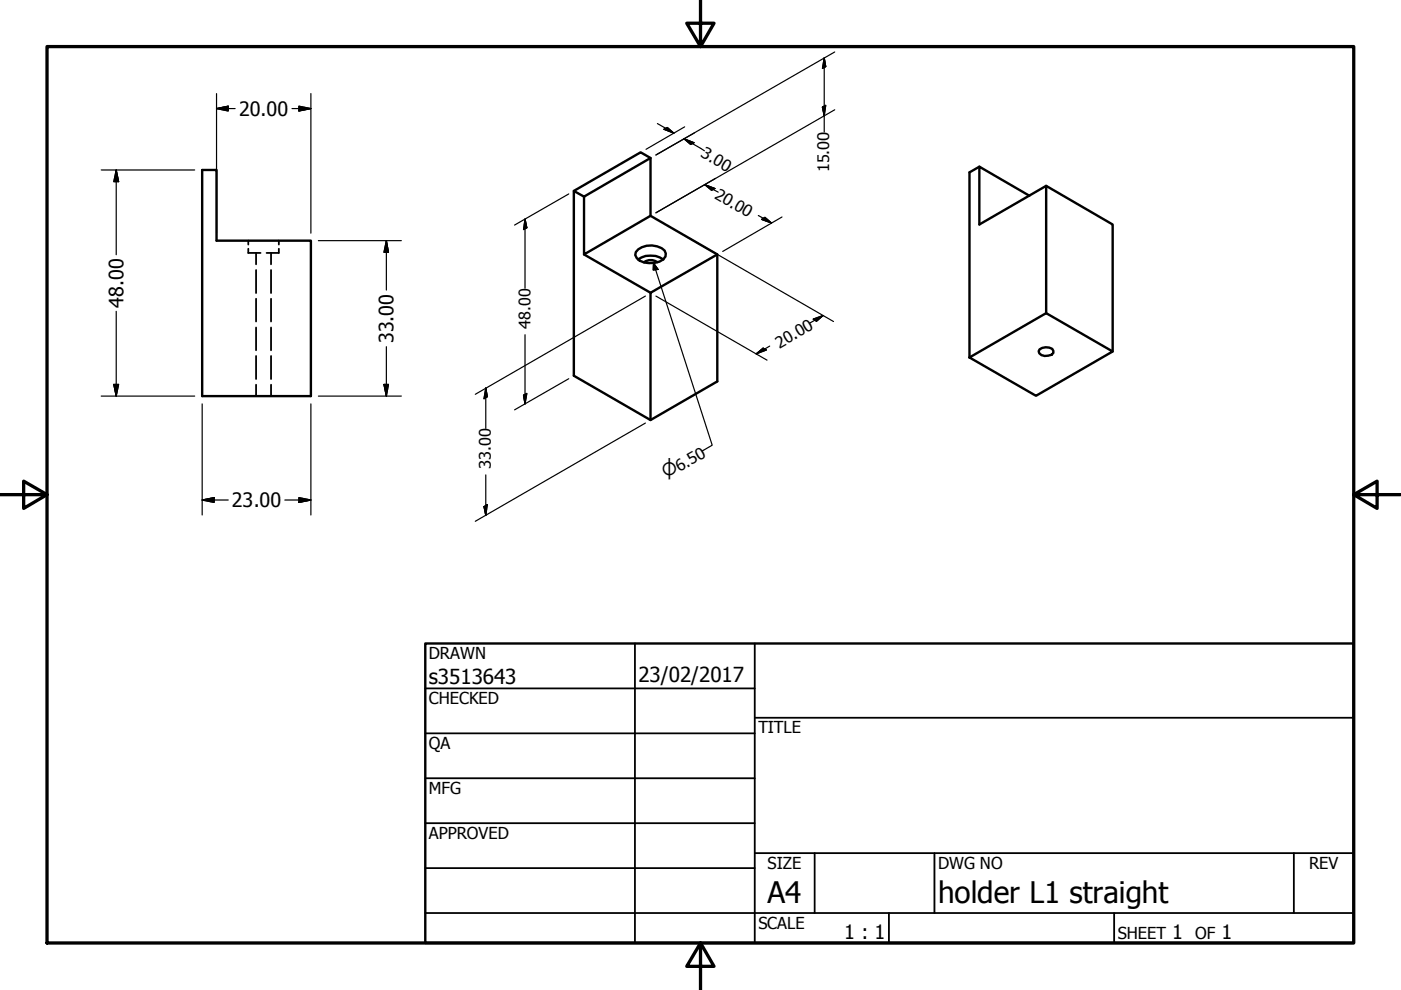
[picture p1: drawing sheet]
<svg xmlns="http://www.w3.org/2000/svg" width="297mm" height="210mm" viewBox="0 0 297 210" stroke-linecap="round" stroke-linejoin="round" font-family="sans-serif">
<!-- layer: Hidden (ANSI) -->
<g fill="none" stroke="#000" stroke-width=".38">
<path d="M52.6 52.7v.9h2.6M52.6 51v.9M54.3 53.6v2.4M54.3 57.2v4.9M57.5 53.6v2.4M57.5 57.2v4.9M59.1 52.7v.9h-2.6M59.1 51v.9M54.3 63.3v4.9M54.3 69.4v4.9M54.3 75.5v4.9M57.5 63.3v4.9"/>
<path d="M57.5 69.4v4.9M57.5 75.5v4.9M54.3 81.6v2.4M57.5 81.6v2.4"/>
</g>
<!-- layer: Visible (ANSI) -->
<g fill="none" stroke="#000" stroke-width=".51">
<path d="M42.9 36h3v15h20v33h-23zM137.9 33.5l-2.1-1.2-14.1 8.2 2.1 1.2M207.6 35.3l-2.1 1.2v39.3M221.8 39.4l-14.2 8.2v-12.3l10.6 6.2M121.7 40.5v39.2l16.2 9.4 14.2-8.2v-27l-14.2-8.1M123.8 41.7l14.1-8.2v12.3l-14.1 8.1zM123.8 53.9l14.1 8.2M135.3 55a4.8 4.8 0 0 1 5.4 0M135.3 52.9a4.6 4.6 0 0 1 5.6 .2l.3 .7a2.19 2.19 0 0 1-2.4 1.9 4 4 0 0 1-3.8-1l-.3-.6 .1-.7zM136.5 55.6a2.41 2.41 0 0 1 2.9 0M152.1 53.9l-14.2 8.2v27M205.5 75.8l16.3-9.4 14.1 8.1-16.3 9.4z"/>
<path d="M220.4 74.1a2.51 2.51 0 0 1 2.7-.2l.2 .5v.4a2.2 2.2 0 0 1-3 .1l-.1-.4zM221.8 66.4v-27l14.1 8.2v26.9"/>
</g>
<!-- layer: Border (ANSI) -->
<path d="M148.5 -.1v10l-2.9-5h5.8l-2.9 5M10 9.9h277v190h-277zM0 104.9h10l-5-2.9v5.8l5-2.9M287 104.9l5 2.9v-5.8l-5 2.9h10M148.5 199.9l2.9 5h-5.8l2.9-5v10" fill="none" stroke="#000" stroke-width=".7"/>
<!-- layer: Title (ANSI) -->
<g fill="none" stroke="#000" stroke-width=".38">
<path d="M134.6 136.4v63.5M160 136.4v63.5M90.2 146h69.8M90.2 155.5h69.8M160 152.2h127M90.2 165h69.8M90.2 174.5h69.8M90.2 193.6h196.8M90.2 184.1h69.8M160 180.9h127M172.7 180.9v12.7M188.5 193.6v6.3"/>
<path d="M198.1 180.9v12.7M236.2 193.6v6.3M274.3 180.9v12.7"/>
</g>
<path d="M90.2 136.4h196.8v63.5h-196.8z" fill="none" stroke="#000" stroke-width=".51"/>
<!-- layer: Dimension (ANSI) -->
<g fill="none" stroke="#000" stroke-width=".25">
<path d="M45.9 19.8v29.6M65.9 19.8v29.6M174.8 12.3l.3 1.8-.7 .4zM174.8 12.3v15.7M177 11l-37.9 21.9 8.2-4.7M21.5 36h19.8M24.6 36l.5 2.5h-1zM24.6 36v18M45.9 23l2.5-.5v1zM45.9 23h3.9M61.9 23h4M63.4 22.5l2.5 .5-2.5 .5z"/>
<path d="M139.4 26.2l3.5 2M140.8 27.4l.7-.4 1.4 1.2zM145 29.4l2.1 .9-.7 .3zM145 29.4l4.4 2.6M145.2 26.9l-8.2 4.8M149.4 39.2l2.2 .8-.7 .4zM149.4 39.2l2.9 1.5M174.4 22.7l.7-.4-.3 2.2zM177 23.3l-37.9 21.8 12.6-7.3M67.5 51h17.6M81.9 51l.5 2.5h-1zM81.9 51v10.5"/>
<path d="M111.3 46.5l.4 1.8-.7 .4zM111.3 46.5v14.6M120.6 41.1l-11.5 6.6M138.6 55.8l.9 1.3-1 .1zM138.6 55.8l12.4 38.6-2.1 1.2M146.2 50.5l30.5 17.7M160.8 45.7l2.8 1.6M161.5 46.5l.7-.4 1.4 1.2zM165.8 46l-12.6 7.3M24.6 66v18M81.9 73.5v10.5M111.3 71v14.6"/>
<path d="M136.8 62.8l-36 20.8M139.1 62.8l23.5 13.6M160.3 75l1.5-1.2 .7 .4zM163.2 73.4l-2.9 1.6M172.4 67.7l2.1-.8-1.4 1.2zM174.5 66.9l-2.8 1.6M21.5 84h19.8M24.1 81.5h1l-.5 2.5zM42.9 85.6v23.6M65.9 85.6v23.6M67.5 84h17.6M81.4 81.5h1l-.5 2.5z"/>
<path d="M103 82.3l.3 1.8-.7 .5zM103 82.3v8.5M111 83.8l.7-.4-.4 2.2zM120.6 80.3l-11.5 6.6M136.8 89.7l-36 20.8M42.9 106l2.5-.5v1zM42.9 106h5.5M60.4 106h5.5M63.4 105.5l2.5 .5-2.5 .5zM102.6 107.4l.7-.4-.3 2.3zM103 100.7v8.6"/>
</g>
<g fill="#000" stroke="#000" stroke-width=".25">
<path d="M174.8 12.3l.3 1.8zM174.8 12.3l.3 1.8-.7 .4zM24.6 36l.5 2.5zM24.6 36l.5 2.5h-1zM45.9 23l2.5-.5zM45.9 23l2.5-.5v1zM63.4 23.5l2.5-.5zM63.4 22.5l2.5 .5-2.5 .5zM140.8 27.4l2.1 .8zM140.8 27.4l.7-.4 1.4 1.2zM145 29.4l2.1 .9zM145 29.4l2.1 .9-.7 .3z"/>
<path d="M149.4 39.2l2.2 .8zM149.4 39.2l2.2 .8-.7 .4zM174.4 22.7l.4 1.8zM174.4 22.7l.7-.4-.3 2.2zM81.9 51l.5 2.5zM81.9 51l.5 2.5h-1zM111.3 46.5l.4 1.8zM111.3 46.5l.4 1.8-.7 .4zM138.6 55.8l.9 1.3zM138.6 55.8l.9 1.3-1 .1zM161.5 46.5l2.1 .8zM161.5 46.5l.7-.4 1.4 1.2z"/>
<path d="M160.3 75l1.5-1.2zM160.3 75l1.5-1.2 .7 .4zM173.1 68.1l1.4-1.2zM172.4 67.7l2.1-.8-1.4 1.2zM24.1 81.5l.5 2.5zM24.1 81.5h1l-.5 2.5zM81.4 81.5l.5 2.5zM81.4 81.5h1l-.5 2.5zM103 82.3l.3 1.8zM103 82.3l.3 1.8-.7 .5zM111 83.8l.3 1.8zM111 83.8l.7-.4-.4 2.2z"/>
<path d="M42.9 106l2.5-.5zM42.9 106l2.5-.5v1zM63.4 106.5l2.5-.5zM63.4 105.5l2.5 .5-2.5 .5zM102.6 107.4l.4 1.9zM102.6 107.4l.7-.4-.3 2.3z"/>
</g>
<g font-size="6.3">
<text x="162.8" y="191.4">A4</text>
<text x="198.9" y="191.5">holder L1 straight</text>
</g>
<g font-size="4.4">
<text x="90.9" y="145.1">s3513643</text>
<text x="135.4" y="144.5">23/02/2017</text>
</g>
<g font-size="4.2">
<text x="50.7" y="24.5">20.00</text>
<text x="26.2" y="65.2" transform="rotate(-90 26.2 65.2)">48.00</text>
<text x="83.4" y="72.7" transform="rotate(-90 83.4 72.7)">33.00</text>
<text x="49.1" y="107.5">23.00</text>
<text x="179" y="199.2">1 : 1</text>
<text x="248.5" y="199.1">1</text>
<text x="259" y="199.1">1</text>
</g>
<text font-size="3.7" x="141.2" y="101.3" transform="rotate(-30 141.2 101.3)">⌀6.50</text>
<g font-size="3.5">
<text x="90.9" y="139.7">DRAWN</text>
<text x="90.9" y="149.3">CHECKED</text>
<text x="160.8" y="155.5">TITLE</text>
<text x="90.9" y="158.8">QA</text>
<text x="90.9" y="168.3">MFG</text>
<text x="90.9" y="177.8">APPROVED</text>
<text x="162.8" y="184.2">SIZE</text>
<text x="198.9" y="184.2">DWG NO</text>
<text x="277.6" y="184.2">REV</text>
<text x="160.8" y="196.9">SCALE</text>
<text x="237" y="199.1">SHEET</text>
<text x="253.4" y="199.1">OF</text>
</g>
<g font-size="3.4">
<text x="148.4" y="33.1" transform="rotate(30 148.4 33.1)">3.00</text>
<text x="151.3" y="41.9" transform="rotate(30 151.3 41.9)">20.00</text>
<text x="175.8" y="36.5" transform="rotate(-90 175.8 36.5)">15.00</text>
<text x="112.5" y="69.7" transform="rotate(-90 112.5 69.7)">48.00</text>
<text x="165.3" y="73.9" transform="rotate(-30 165.3 73.9)">20.00</text>
<text x="104.1" y="99.4" transform="rotate(-90 104.1 99.4)">33.00</text>
</g>
</svg>
